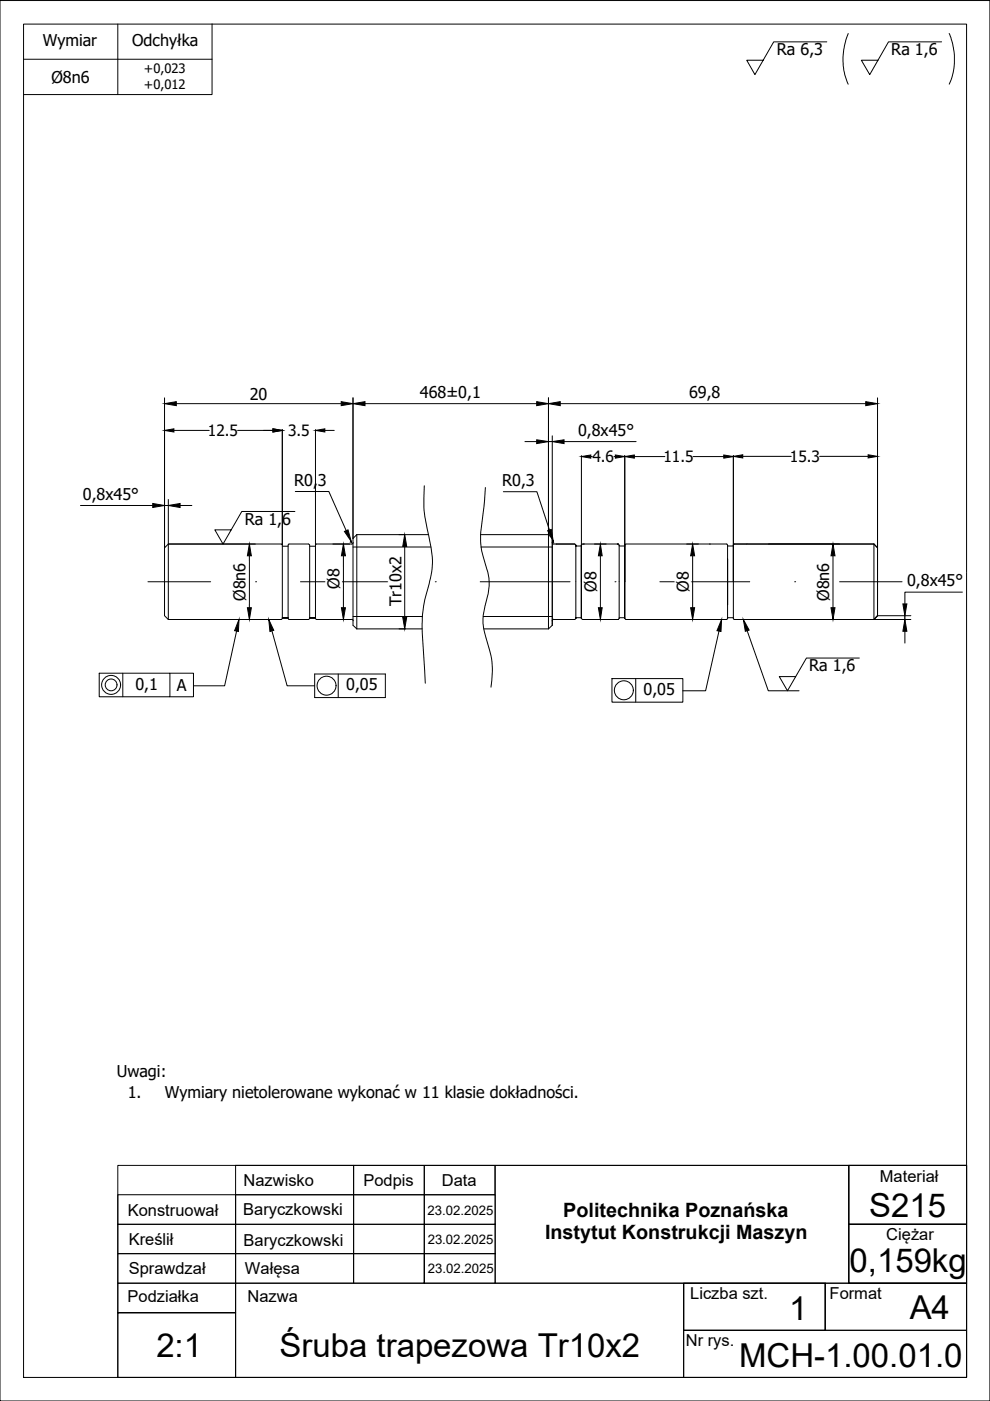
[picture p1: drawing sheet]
<svg xmlns="http://www.w3.org/2000/svg" width="210mm" height="297mm" viewBox="0 0 210 297" stroke-linecap="round" stroke-linejoin="round" font-family="sans-serif">
<!-- layer: 0 -->
<path d="M0 .1h209.9v296.9h-209.9z" fill="none" stroke="#000" stroke-width=".21"/>
<!-- layer: gruba -->
<path d="M5 5.1h199.9v286.9h-199.9zM5 12.6h40M25 5.1v15M45 5.1v15h-40" fill="none" stroke="#000" stroke-width=".21"/>
<!-- layer: cienka -->
<g fill="none" stroke="#000" stroke-width=".21">
<path d="M175.3 8.9h-11.3l-3.9 6.9-1.8-3h3.5M179.8 7.1v.1a13.8 13.8 0 0 0 0 10.7M199.6 8.9h-11.2l-4 6.9-1.8-3h3.5M201.3 7.1v.2a13.7 13.7 0 0 1 0 10.6M209.9 .1v296.9M34.9 84.4v31.7M36.9 91.3h7.5M37.4 85.6h34.9M50.4 91.3h7.5M59.9 91.1v24.4M66.9 91.1v24.4M68.9 91.3h2"/>
<path d="M74.8 84.4v29.8M77.4 85.6h36.4M111.3 93.6h2.5M116.3 84.4v29M116.3 93.6h.8M117.1 92.4v21.8M118.8 85.6h64.8M119.6 93.6h15.3M123.3 96.6v26.7M125.3 96.8h.3M130.2 96.8h.3M132.5 96.6v26.7"/>
<path d="M134.5 96.8h6.5M147 96.8h6.5M155.5 96.6v26.7M157.5 96.8h10.3M173.8 96.8h10.3M186.1 84.4v38.9M17.1 107.2h15.3M34.9 107.2h.8M35.7 105.9v9.4h18.4M38.2 107.2h2.5M52.9 117.8v11M62.5 108.4h-11.2l-4 6.9-1.7-3h3.4"/>
<path d="M62.6 104.2h7.1l3.7 8.3M70.6 115.3h3.4M72.8 117.8v11M74.4 114.7l-.1 .3M74.5 114.8v.2M84.6 113.4h1.2M85.8 115.9v14.9M90 103l-.1 2.6a30.7 30.7 0 0 0 1.2 9.2 16.3 16.3 0 0 1-.1 9.1l-1.2 4.5a35 35 0 0 0-.1 8.5l.5 8M102.9 103.4l-.8 8a16.8 16.8 0 0 0 1.1 9.2l.5 2.3a13.6 13.6 0 0 1-.9 5.6l-.4 2.3a9.3 9.3 0 0 0 .6 4.3l.8 2.6a17.4 17.4 0 0 1 .3 8M106.7 104.3h7.1l2.7 8.1M117.3 114.8l.1 .2M117.3 114.7l-.2 .3"/>
<path d="M126 115.3h2.5M127.3 117.8v11M145.6 115.3h2.5M146.9 117.8v11M162.9 115.3h15M176.6 117.8v11M40.4 131.3h13.7M50.2 133.8l-2.6 11.6h-6.6M57.7 133.8l3.2 11.6h5.8M70.6 131.3h3.4M84.6 133.3h1.4M126 131.3h2.5"/>
<path d="M145.6 131.3h2.5M152.4 133.8l-2.8 12.7h-4.8M158.4 133.7l4.5 12.8h6.5M167.6 131.3h10.3M182.2 139.5h-11.2l-4 7-1.8-3h3.5M185.3 131.3h7.8M186.1 130.5h7M191.9 130.5v.8M191.9 133.8v2.5M204 125.5h-12.1v2.5M21 142.7h15v5h-15zM26 142.7v5"/>
<path d="M36 142.7h5v5h-5M66.7 142.9h15v5h-15zM71.7 142.9v5M129.8 143.9h15v5h-15zM134.8 143.9v5"/>
<circle cx="23.6" cy="145.2" r="2.01"/>
<circle cx="23.6" cy="145.2" r="1.25"/>
<circle cx="69.2" cy="145.4" r="2.01"/>
<circle cx="132.3" cy="146.4" r="2.01"/>
</g>
<g fill="#000" stroke="#000" stroke-width=".21">
<path d="M34.9 91.3l2-.4v.7zM34.9 85.6l2.5-.4v.8zM57.9 90.9l2 .4-2 .3zM66.9 91.3l2-.4v.7zM72.3 85.2l2.5 .4-2.5 .4zM74.8 85.6l2.6-.4v.8zM113.8 93.2l2.5 .4-2.5 .5zM113.8 85.2l2.5 .4-2.5 .4zM116.3 85.6l2.5-.4v.8zM117.1 93.6l2.5-.4v.9zM123.3 96.8l2-.3v.6zM130.5 96.5l2 .3-2 .3z"/>
<path d="M132.5 96.8l2-.3v.6zM153.5 96.5l2 .3-2 .3zM155.5 96.8l2-.4v.7zM183.6 85.2l2.5 .4-2.5 .4zM184.1 96.4l2 .4-2 .3zM32.4 106.8l2.5 .4-2.5 .4zM35.7 107.2l2.5-.4v.8zM52.9 115.3l.4 2.5h-.8zM72.8 115.3l.4 2.5h-.8zM73 112.7l.8-.4 .7 2.5zM85.8 113.4l.4 2.5h-.8zM116.1 112.5l.8-.2 .4 2.5z"/>
<path d="M127.3 115.3l.4 2.5h-.8zM146.9 115.3l.4 2.5h-.9zM176.6 115.3l.4 2.5h-.8zM50.7 131.3l-.2 2.6-.8-.2zM52.5 128.8h.8l-.4 2.5zM57 131.3l1 2.3-.8 .3zM72.4 128.8h.8l-.4 2.5zM85.4 130.8h.8l-.4 2.5zM126.9 128.8h.8l-.4 2.5zM146.4 128.8h.9l-.4 2.5zM153 131.3l-.1 2.6-.9-.2zM157.6 131.3l1.2 2.3-.8 .2z"/>
<path d="M176.2 128.8h.8l-.4 2.5zM191.9 131.3l.4 2.5h-.9zM191.4 128h.9l-.4 2.5z"/>
</g>
<g fill="#fff" stroke="#fff" stroke-width=".21">
<path d="M122.5 89.6v3.7l12-3.7zM122.5 93.3l12-3.7v3.7z"/>
<path d="M17.4 103.1v3.7l12.1-3.7zM17.4 106.8l12.1-3.7v3.7z"/>
<path d="M192.2 121.5v3.7l12.1-3.7zM192.2 125.2l12.1-3.7v3.7z"/>
<path d="M106.5 100.2v3.7l7-3.7zM106.5 103.9l7-3.7v3.7z"/>
<path d="M62.4 100.1v3.7l6.9-3.7zM62.4 103.8l6.9-3.7v3.7z"/>
<path d="M49.1 119.2v8.3h3.4zM49.1 119.2h3.4v8.3z"/>
<path d="M69.1 120.4v4.6h3.3zM69.1 120.4h3.3v4.6z"/>
<path d="M82.3 117.9v10.9h3.1zM82.3 117.9h3.1v10.9z"/>
<path d="M172.9 119.2v8.3h3.3zM172.9 119.2h3.3v8.3z"/>
<path d="M123.6 121.1v4.5h3.3zM123.6 121.1h3.3v4.5z"/>
<path d="M49.3 82.1v3.1l11.2-3.1zM49.3 85.2l11.2-3.1v3.1z"/>
<path d="M88.9 81.6v3.6l13-3.6zM88.9 85.2l13-3.6v3.6z"/>
<path d="M146 81.6v3.6l6.9-3.6zM146 85.2l6.9-3.6v3.6z"/>
<path d="M143.1 121.1v4.5h3.4zM143.1 121.1h3.4v4.5z"/>
</g>
<!-- layer: Widoczne (ISO) -->
<g fill="none" stroke="#000" stroke-width=".21">
<path d="M35.7 115.3l-.8 .8v14.4l.8 .8M35.7 115.3v16M35.7 115.3h23.9l.3 .3v15.5l-.3 .2h-23.9M59.9 115.8h1.2M61.3 115.3h4.1l.3 .3v15.5l-.3 .2h-4.1l-.2-.2v-15.5zM65.7 115.8h1.2M66.9 115.8v15.2h-1.2M74.5 115.3h-7.4l-.2 .5M74.9 115l-.3 .3M75.6 113.4l-.8 .8v18.4l.8 .7M75.6 113.4h15.2M75.6 113.4v19.9"/>
<path d="M101.9 113.4h14.4M116.3 113.4l.8 .8v18.4l-.8 .7M116.3 113.4v19.9M117.1 115l.3 .3h4.5M117.9 115.3h4l.2 .5M123.7 115.3h.1M123.7 115.3l-.4 .3v7.7v-7.7v7.7v-7.7v.2h-1.2v-.2v15.5v-.1h1.2v.1v-7.8v7.8v-7.8v7.8l.4 .2M123.7 115.3h7.4l.2 .3v15.5l-.2 .2h-7.4M130.9 115.3h.1M131.3 115.6v.2h1.2v-.2v7.7v-7.7l.2-.3h21.4l.2 .3v15.5l-.2 .2h-21.4l-.2-.2v-7.8v7.8v-.1h-1.2v.1M150.4 115.3h.1M154.3 118.5v4.8v-4.8"/>
<path d="M154.3 115.6v.2h1.2v-.2M155.5 115.6v15.5M155.7 115.3h29.6l.8 .8v14.4l-.8 .8h-29.6M155.7 115.3h29.6M155.7 115.3l-.2 .3M185.3 115.3l.8 .8v14.4l-.8 .8M185.3 115.3v16M59.9 131h1.2h-1.2M59.9 131h1.2M65.7 131h1.2h-1.2M65.7 131h1.2l.2 .3h7.4M74.6 131.3l.3 .3"/>
<path d="M75.6 133.3h13.9M102.6 133.3h13.7M117.4 131.3h4.5M117.4 131.3l-.3 .3M122.1 131l-.2 .3h-4M123.7 131.3h.1M130.9 131.3h.1M150.4 131.3h.1M154.3 128.2v-4.9v4.9M154.3 131.1v-.1h1.2v.1M155.5 131.1l.2 .2M155.7 131.3h29.6"/>
<path d="M25 247.1h179.9v44.9h-179.9zM25 259.6h25v6.2h-25zM25 253.3h25v6.3h-25zM50 259.6h25v6.2h-25zM50 253.3h25v6.3h-25zM50 247.1h25v6.2h-25zM75 247.1h15v6.2h-15zM75 253.3h15v6.3h-15zM75 259.6h15v6.2h-15zM90 259.6h15v6.2h-15zM90 253.3h15v6.3h-15zM90 247.1h14.9v6.2h-14.9z"/>
<path d="M105 247.1h75v25h-75zM180 247.1h24.9v12.5h-24.9zM180 259.6h24.9v12.5h-24.9zM180 259.6h24.9v22.5h-29.9v-10h29.9h-24.9zM25 265.8h25v6.3h-25zM25 272.1h25v19.9h-25v-13.7h25h-25zM50 265.8h25v6.3h-25zM50 272.1h94.9v19.9h-94.9zM75 265.8h30v6.3h-15v-6.3v6.3h-15zM144.9 272.1h30.1v10h-30.1zM144.9 282.1h60v9.9h-60z"/>
</g>
<path d="M74.8 116h16.6M102 116h15.1M74.8 130.7h14.8M102.4 130.7h14.7" fill="none" stroke="#000" stroke-width=".21"/>
<!-- layer: symetria -->
<path d="M31.4 123.3h13.3M54.2 123.3h.1M63.7 123.3h19.1M92.3 123.3h.1M101.8 123.3h19.1M130.4 123.3h.1M139.9 123.3h19.1M168.5 123.3h.1M178 123.3h13.3" fill="none" stroke="#000" stroke-width=".21"/>
<g font-size="7">
<text x="184.3" y="258.1">S215</text>
<text x="180.1" y="269.8">0,159kg</text>
<text x="167.3" y="279.8">1</text>
<text x="192.9" y="279.6">A4</text>
<text x="33.1" y="287.7">2:1</text>
<text x="59.3" y="287.6">Śruba trapezowa Tr10x2</text>
<text x="156.7" y="289.8">MCH-1.00.01.0</text>
</g>
<g font-size="4.2">
<text x="115.6" y="262.8">Instytut Konstrukcji Maszyn</text>
<text x="119.4" y="258">Politechnika Poznańska</text>
</g>
<g font-size="3.5">
<text x="51.6" y="251.5">Nazwisko</text>
<text x="77" y="251.4">Podpis</text>
<text x="93.7" y="251.4">Data</text>
<text x="186.6" y="250.6">Materiał</text>
<text x="27.1" y="257.8">Konstruował</text>
<text x="51.6" y="257.7">Baryczkowski</text>
<text x="27.3" y="264">Kreślił</text>
<text x="187.9" y="262.9">Ciężar</text>
<text x="51.6" y="264.1">Baryczkowski</text>
<text x="27.3" y="270.2">Sprawdzał</text>
<text x="51.9" y="270.1">Wałęsa</text>
<text x="146.3" y="275.4">Liczba szt.</text>
<text x="175.9" y="275.4">Format</text>
<text x="27.1" y="276">Podziałka</text>
<text x="52.5" y="276.1">Nazwa</text>
<text x="145.4" y="285.4">Nr rys.</text>
</g>
<g font-size="3.4">
<text x="9.1" y="9.7">Wymiar</text>
<text x="28" y="9.8">Odchyłka</text>
<text x="164.7" y="11.7">Ra 6,3</text>
<text x="189" y="11.7">Ra 1,6</text>
<text x="10.9" y="17.6">Ø8n6</text>
<text x="53" y="84.9">20</text>
<text x="89" y="84.4">468±0,1</text>
<text x="146.1" y="84.4">69,8</text>
<text x="122.6" y="92.4">0,8x45°</text>
<text x="17.6" y="105.9">0,8x45°</text>
<text x="62.4" y="102.9">R0,3</text>
<text x="106.5" y="103">R0,3</text>
<text x="51.9" y="111.3">Ra 1,6</text>
<text x="72" y="124.9" transform="rotate(-90 72 124.9)">Ø8</text>
<text x="126.4" y="125.5" transform="rotate(-90 126.4 125.5)">Ø8</text>
<text x="146" y="125.5" transform="rotate(-90 146 125.5)">Ø8</text>
<text x="192.3" y="124.3">0,8x45°</text>
<text x="52.1" y="127.4" transform="rotate(-90 52.1 127.4)">Ø8n6</text>
<text x="85.1" y="128.6" transform="rotate(-90 85.1 128.6)">Tr10x2</text>
<text x="175.8" y="127.4" transform="rotate(-90 175.8 127.4)">Ø8n6</text>
<text x="171.6" y="142.4">Ra 1,6</text>
<text x="28.7" y="146.2">0,1</text>
<text x="37.5" y="146.5">A</text>
<text x="73.4" y="146.4">0,05</text>
<text x="136.4" y="147.3">0,05</text>
<text x="24.8" y="228.3">Uwagi:</text>
<text x="27.1" y="232.8">1.</text>
<text x="34.9" y="232.8">Wymiary nietolerowane wykonać w 11 klasie dokładności.</text>
</g>
<g font-size="3.3">
<text x="44.1" y="92.4">12.5</text>
<text x="61.1" y="92.4">3.5</text>
<text x="125.6" y="97.9">4.6</text>
<text x="140.7" y="97.9">11.5</text>
<text x="167.5" y="97.9">15.3</text>
</g>
<g font-size="2.8">
<text x="30.5" y="15.4">+0,023</text>
<text x="30.5" y="18.8">+0,012</text>
<text x="90.6" y="257.7">23.02.2025</text>
<text x="90.7" y="263.8">23.02.2025</text>
<text x="90.7" y="270">23.02.2025</text>
</g>
</svg>
